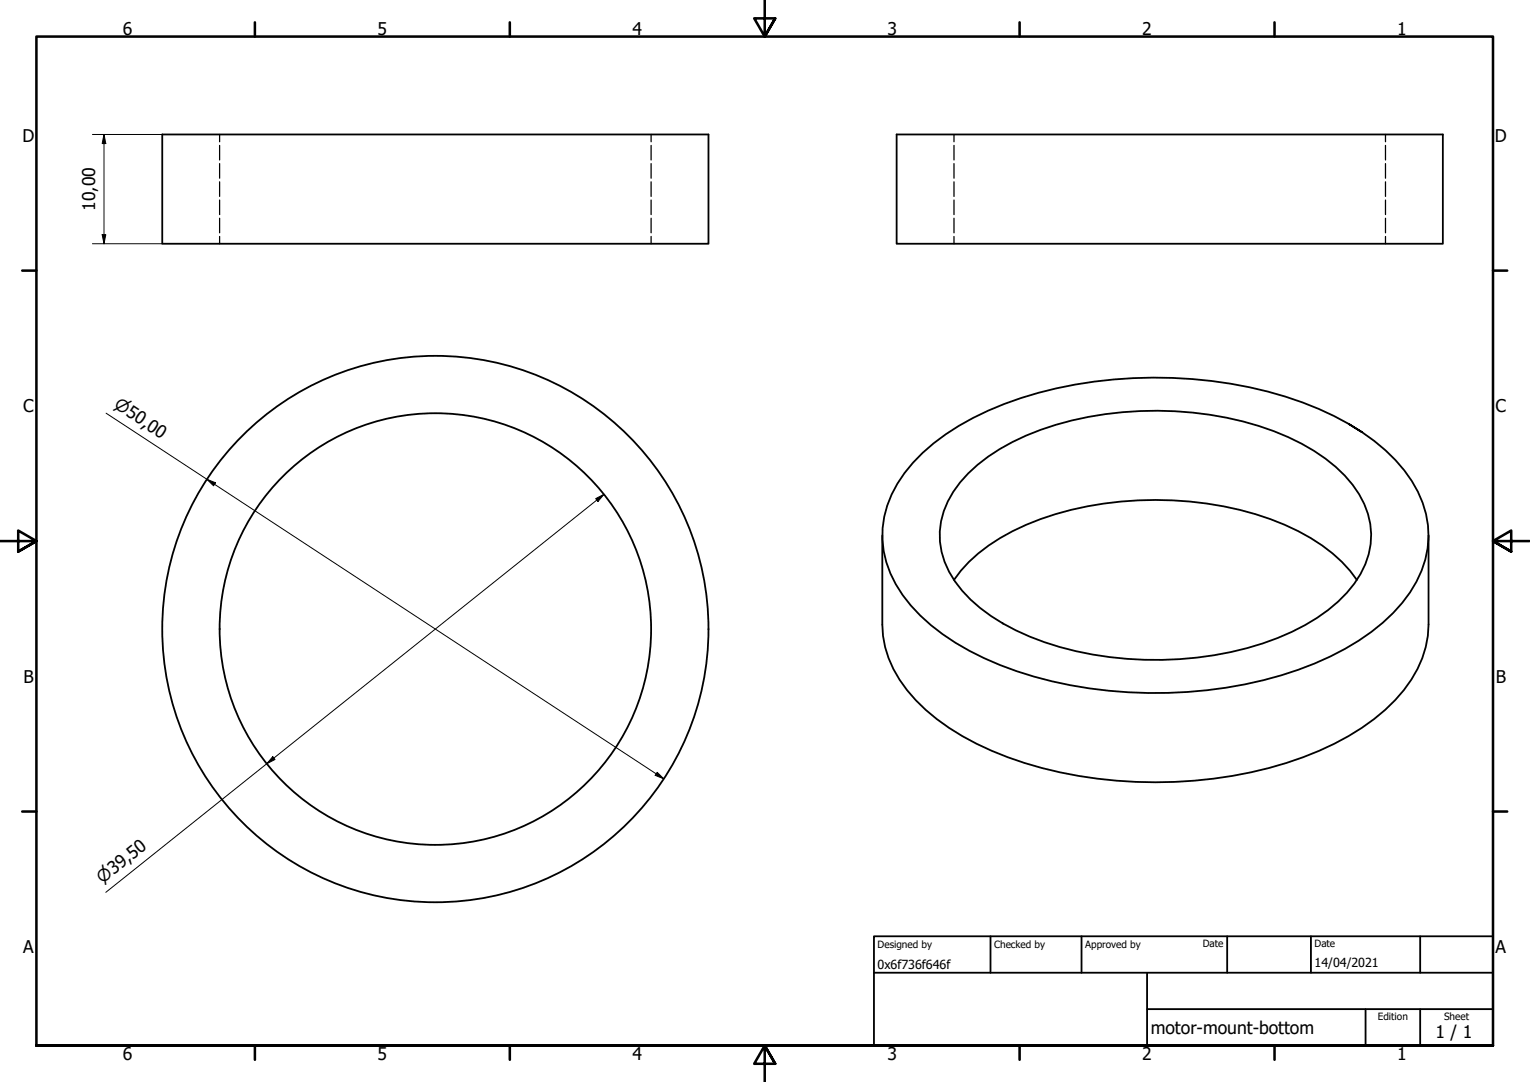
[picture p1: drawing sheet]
<svg xmlns="http://www.w3.org/2000/svg" width="420mm" height="297mm" viewBox="0 0 420 297" stroke-linecap="round" stroke-linejoin="round" font-family="sans-serif">
<!-- layer: Hidden (ISO) -->
<g fill="none" stroke="#000" stroke-width=".35">
<path d="M60.3 36.9v2M60.3 39.9v4M178.8 36.9v2M178.8 39.9v4M262 36.9v2M262 39.9v4M380.5 36.9v2M380.5 39.9v4M60.3 44.9v4M60.3 49.9v4M60.3 54.9v4M60.3 59.9v4"/>
<path d="M178.8 44.9v4M178.8 49.9v4M178.8 54.9v4M178.8 59.9v4M262 44.9v4M262 49.9v4M262 54.9v4M262 59.9v4M380.5 44.9v4M380.5 49.9v4M380.5 54.9v4M380.5 59.9v4"/>
<path d="M60.3 64.9v2M178.8 64.9v2M262 64.9v2M380.5 64.9v2"/>
</g>
<!-- layer: Visible (ISO) -->
<g fill="none" stroke="#000" stroke-width=".5">
<path d="M44.6 36.9h150v30h-150zM246.2 36.9h150v30h-150zM370.3 116.3a106.2 106.2 0 0 0-48.3-12.5 116.3 116.3 0 0 0-50.6 8.9 58.8 58.8 0 0 0-23 17.2 27 27 0 0 0-.5 33.5 54.8 54.8 0 0 0 22.4 17.3 116.2 116.2 0 0 0 55.8 9.3 106.2 106.2 0 0 0 43.3-11.9 49 49 0 0 0 19.6-18.4 26.3 26.3 0 0 0-1.3-27.7 49.4 49.4 0 0 0-17.4-15.7l3.7 2.3M265.9 130a60.1 60.1 0 0 1 28.4-14.6 97.8 97.8 0 0 1 55.5 3 49.9 49.9 0 0 1 21.6 14.7 21.4 21.4 0 0 1 .5 27.1 46.2 46.2 0 0 1-21.1 15 96.4 96.4 0 0 1-68-.4 46.7 46.7 0 0 1-20.6-15.2 21.4 21.4 0 0 1 1.5-27.2zM242.3 147v24.5a29.9 29.9 0 0 0 9.2 20.7 69.9 69.9 0 0 0 29.9 17.3 123.8 123.8 0 0 0 76.4-1.6 62.8 62.8 0 0 0 27.7-18.5 28.9 28.9 0 0 0 6.8-17.9v-24.5M262 159.2a43.6 43.6 0 0 1 19.8-15.1 95.8 95.8 0 0 1 71 0 45.5 45.5 0 0 1 19.8 15.1"/>
<circle cx="119.5" cy="172.7" r="75"/>
<circle cx="119.6" cy="172.7" r="59.3"/>
</g>
<!-- layer: Border (ISO) -->
<g fill="none" stroke="#000" stroke-width=".7">
<path d="M70 6.1v3.9M140 6.1v3.9M210 0v10l-2.9-5h5.8l-2.9 5 2.9-5M280 6.1v3.9M350 6.1v3.9M6.1 74.3h3.9M410 74.3h3.9M0 148.5h10l-5-2.9v5.8l5-2.9-5 2.9M420 148.5h-10l5-2.9v5.8l-5-2.9 5 2.9M6.1 222.8h3.9M410 222.8h3.9M10 287v-277h400v277h-400h400"/>
<path d="M70 287v3.9M140 287v3.9M212.9 292l-2.9-5 2.9 5h-5.8l2.9-5v10M280 287v3.9M350 287v3.9"/>
</g>
<!-- layer: Title (ISO) -->
<path d="M240 257h170v30h-170zM272 257v10M297 257v10M337 257v10M360 257v10M390 257v10M240 267h170M315 277h95M315 267v20M375 277v10M390 277v10" fill="none" stroke="#000" stroke-width=".5"/>
<!-- layer: Dimension (ISO) -->
<path d="M25.4 36.9h19.2M28.6 36.9l.5 2.5h-1zM28.6 36.9v30M25.4 66.9h19.2M28.1 64.4h1l-.5 2.5zM29.1 113.4l153.2 100.4M56.8 131.6l2.4 .9-.6 .9zM163.6 136.9l2.3-1.2-1.7 2zM165.9 135.7l-136.8 109.3M74.9 207.7l.6 .8-2.2 1.2zM180.5 212l1.8 1.8-2.4-.9z" fill="none" stroke="#000" stroke-width=".27"/>
<g fill="#000">
<path d="M28.6 36.9l.5 2.5h-1z" fill-rule="evenodd"/>
<path d="M28.1 64.4h1l-.5 2.5z" fill-rule="evenodd"/>
<path d="M56.8 131.6l2.4 .9-.6 .9z" fill-rule="evenodd"/>
<path d="M163.6 136.9l2.3-1.2-1.7 2z" fill-rule="evenodd"/>
<path d="M74.9 207.7l.6 .8-2.2 1.2z" fill-rule="evenodd"/>
<path d="M180.5 212l1.8 1.8-2.4-.9z" fill-rule="evenodd"/>
</g>
<g font-size="4.8">
<text x="33.7" y="9.6">6</text>
<text x="103.7" y="9.6">5</text>
<text x="173.7" y="9.6">4</text>
<text x="243.7" y="9.6">3</text>
<text x="313.7" y="9.6">2</text>
<text x="383.7" y="9.6">1</text>
<text x="6.2" y="38.9">D</text>
<text x="410.5" y="38.9">D</text>
<text x="26.2" y="57.9" transform="rotate(-90 26.2 57.9)">10,00</text>
<text x="6.4" y="113.2">C</text>
<text x="410.7" y="113.2">C</text>
<text x="6.4" y="187.4">B</text>
<text x="410.7" y="187.4">B</text>
<text x="6.4" y="261.7">A</text>
<text x="410.7" y="261.7">A</text>
<text x="316" y="283.8">motor-mount-bottom</text>
<text x="394.2" y="285">1 / 1</text>
<text x="33.7" y="290.9">6</text>
<text x="103.7" y="290.9">5</text>
<text x="173.7" y="290.9">4</text>
<text x="243.7" y="290.9">3</text>
<text x="313.7" y="290.9">2</text>
<text x="383.7" y="290.9">1</text>
</g>
<g font-size="4.6">
<text x="31.1" y="111.8" transform="rotate(33 31.1 111.8)">⌀50,00</text>
<text x="28.1" y="242.6" transform="rotate(-39 28.1 242.6)">⌀39,50</text>
</g>
<g font-size="3.4">
<text x="241" y="266">0x6f736f646f</text>
<text x="361" y="265.5">14/04/2021</text>
</g>
<g font-size="2.7">
<text x="241" y="260.1">Designed by</text>
<text x="273" y="260.1">Checked by</text>
<text x="298" y="260.1">Approved by</text>
<text x="330.3" y="260">Date</text>
<text x="361" y="260">Date</text>
<text x="378.4" y="280.1">Edition</text>
<text x="396.6" y="280.1">Sheet</text>
</g>
</svg>
